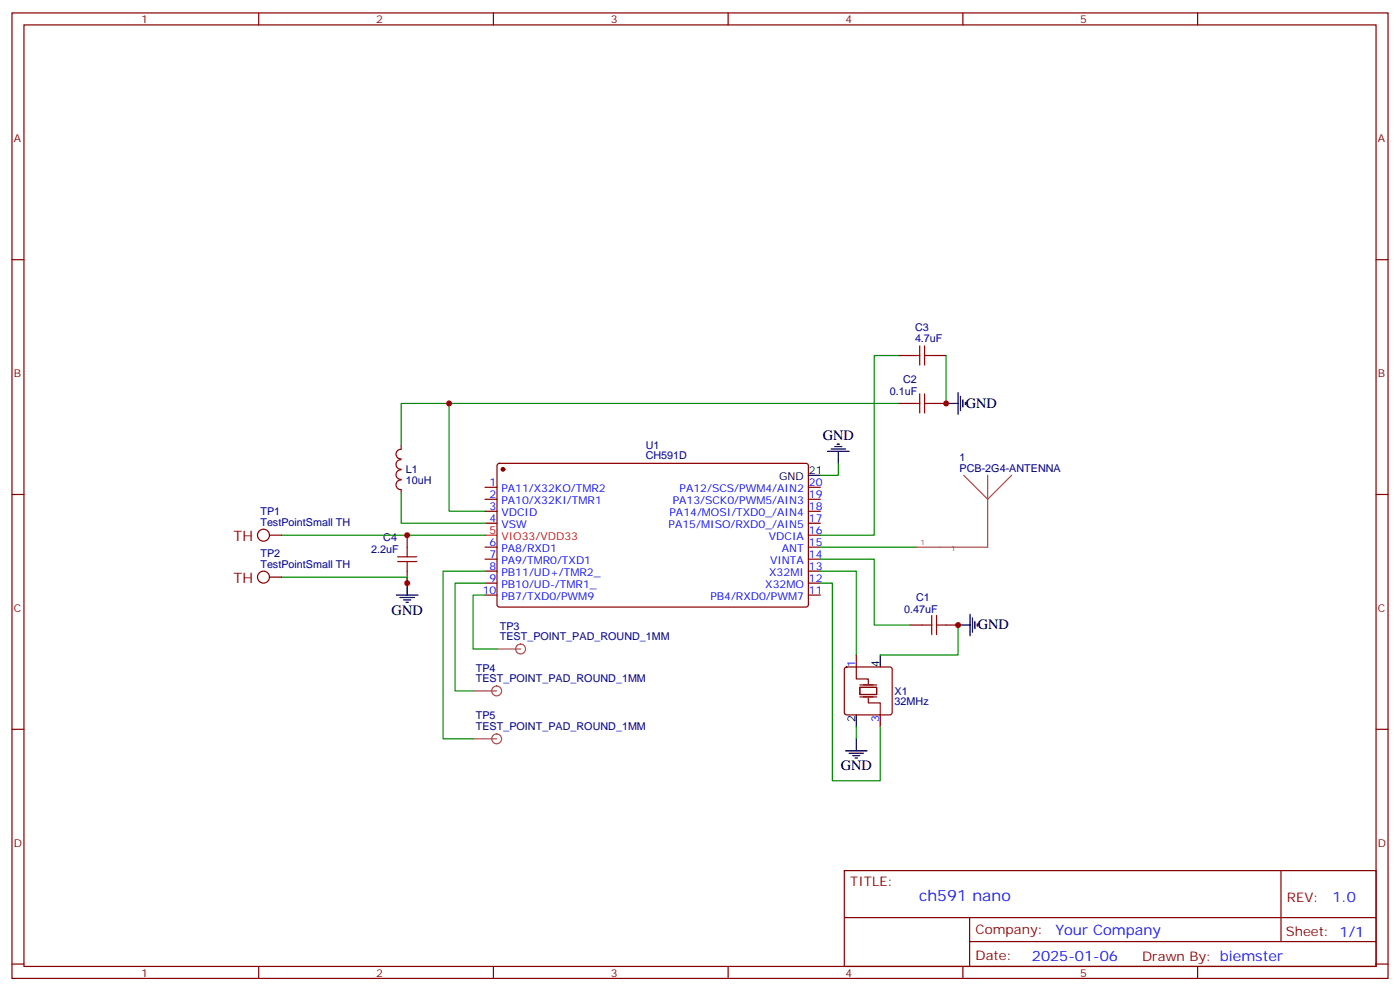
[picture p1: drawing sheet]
<svg xmlns="http://www.w3.org/2000/svg" width="412mm" height="292mm" viewBox="0 0 412 292" stroke-linecap="round" stroke-linejoin="round" font-family="sans-serif">
<g fill="none" stroke="#870000" stroke-width=".35">
<path d="M3.5 3.8h405.4v284.3h-405.4zM7.1 7.3h398.2v277.3h-398.2zM76.2 3.8v3.5M145.3 3.8v3.5M214.5 3.8v3.5M283.6 3.8v3.5M352.8 3.8v3.5M3.5 76.5h3.6M405.3 76.5h3.6M264.6 118.8h3.5M264.6 104.7h3.5M275.2 118.8h3.5"/>
<path d="M275.2 104.7h3.5M118.2 138.4a1.41 1.41 0 0 0-1.6 1.4 1.41 1.41 0 0 0 1.6 1.4M118.2 135.4a1.41 1.41 0 0 0-1.6 1.4 1.41 1.41 0 0 0 1.6 1.4M118.2 132.3a1.41 1.41 0 0 0-1.5 1.4 1.41 1.41 0 0 0 1.5 1.4M118.2 131.2v1M146.6 136.7l.5-.2h90.6l.4 .7v41.2l-.7 .4-90.6-.1-.4-.6v-40.9zM3.5 145.6h3.6M79.4 157.6h3.5M118.2 141.4a1.41 1.41 0 0 0-1.5 1.4 1.41 1.41 0 0 0 1.5 1.4M118.2 144.2v1.1M119.9 157.6v3.5M142.9 143.5h3.5"/>
<path d="M142.9 147h3.5M142.9 150.6h3.5M142.9 154.1h3.5M238.1 143.5h3.6M238.1 147h3.6M238.1 150.6h3.6M238.1 154.1h3.6M238.1 157.6h3.6M405.3 145.6h3.6M79.4 170h3.5M119.9 168.2v3.5M142.9 161.1h3.5"/>
<path d="M142.9 164.7h3.5M142.9 168.2h3.5M142.9 171.7h3.5M142.9 175.3h3.5M238.1 161.1h3.6M238.1 164.7h3.6M238.1 168.2h3.6M238.1 171.7h3.6M238.1 175.3h3.6M248.9 196.6l.5-.2h12.7l.5 .2 .2 .5v12.7l-.2 .5-.5 .2h-12.7l-.5-.2-.2-.5v-12.7zM252.2 192.9v3.5M268.1 184.1h3.5"/>
<path d="M278.7 184.1h3.5M3.5 214.8h3.6M259.3 210.5v3.6M405.3 214.8h3.6M248.7 256.4h156.6v28.2h-156.6zM377.3 256.4v20.9M248.7 270.2h156.5M285.6 277.3h119.6M285.6 270.2v14.2M3.5 283.9h3.6M76.2 284.6v3.5M145.3 284.6v3.5"/>
<path d="M214.5 284.6v3.5M283.6 284.6v3.5M352.8 284.6v3.5M405.3 283.9h3.6"/>
<circle cx="77.6" cy="157.6" r="1.76"/>
<circle cx="77.6" cy="170" r="1.76"/>
</g>
<circle cx="148.2" cy="138.2" r=".53" fill="#870000" stroke="#870000" stroke-width=".35"/>
<path d="M142.9 157.6h3.5" fill="none" stroke="#f00" stroke-width=".35"/>
<g fill="none" stroke="#000" stroke-width=".35">
<path d="M278.7 118.8h3.5M282.2 115.6v6.4M282.9 116.7v4.2M283.6 117.8v2.1M284.3 118.5v.7M238.1 140h3.6M243.8 132.9h6.3M244.8 132.2h4.3M245.9 131.5h2.1M246.6 130.8h.7M246.9 132.9v3.6M116.8 175.3h6.3"/>
<path d="M117.8 176h4.3M118.9 176.7h2.1M119.6 177.4h.7M119.9 171.7v3.6M259.3 192.9v3.5M282.2 184.1h3.6M285.8 180.9v6.4M286.5 182v4.2M287.2 183v2.1M287.9 183.7v.7M252.2 210.5v3.6M252.2 217.6v3.5"/>
<path d="M249.1 221.1h6.3M250.1 221.8h4.3M251.2 222.5h2.1M251.9 223.2h.7"/>
</g>
<g fill="none" stroke="#a64a4a" stroke-width=".35">
<path d="M283.9 140l7 7 7.1-7M290.9 140v21.1h-21M146.4 191.1h6.9M139.3 203.5h7M139.3 217.6h7"/>
<circle cx="153.4" cy="191.1" r="1.46"/>
<circle cx="146.3" cy="217.6" r="1.46"/>
<circle cx="146.3" cy="203.5" r="1.46"/>
</g>
<g fill="none" stroke="#a10000" stroke-width=".35">
<path d="M268.1 118.8h2.8M268.1 104.7h2.8M270.9 101.9v5.6M270.9 116v5.6M272.3 118.8h2.9M272.3 101.9v5.6M272.3 116v5.6M272.3 104.7h2.9M117.1 164h5.7M117.1 165.4h5.7M119.9 161.1v2.9M119.9 165.4v2.8"/>
<path d="M271.6 184.1h2.9M274.5 181.3v5.6M275.9 184.1h2.8M275.9 181.3v5.6"/>
</g>
<g fill="none" stroke="#008700" stroke-width=".35">
<path d="M132.3 118.8h-14.1v12.4M264.6 118.8h-7.1v38.8h-15.8M264.6 104.7h-7.1v14.1h-125.2v31.8h10.6M278.7 104.7v14.1M246.9 136.5v3.5h-5.2M82.9 157.6h60M118.2 145.3v8.8h24.7M82.9 170h37v1.7M142.9 171.7h-8.8v31.8h5.2M142.9 168.2h-12.4v49.4h8.8M142.9 175.3h-3.6v15.8h7.1M241.7 164.7h15.8v19.4h10.6"/>
<path d="M241.7 168.2h10.5v24.7M241.7 171.7h3.5v58.2h14.1v-15.8M241.7 161.1h28.2M282.2 184.1v8.8h-22.9M252.2 214.1v3.5"/>
</g>
<path d="M252.2 196.4v3.6h3.6v1.4M253.3 202.4h4.9v2.1h-4.9zM253.3 201.7h4.9M253.3 205.2h4.9M255.8 205.6v1.4h3.5v3.5" fill="none" stroke="#870012" stroke-width=".35"/>
<g fill="#c00">
<circle cx="278.7" cy="118.8" r=".88"/>
<circle cx="132.3" cy="118.8" r=".88"/>
<circle cx="282.2" cy="184.1" r=".88"/>
<circle cx="119.9" cy="157.6" r=".88"/>
<circle cx="119.9" cy="171.7" r=".88"/>
</g>
<text font-size="4.6" fill="#00f" x="270.8" y="265.4">ch591 nano</text>
<g font-size="4.2">
<text x="284.5" y="120.1">GND</text>
<text x="242.4" y="129.5">GND</text>
<text x="115.4" y="181.2">GND</text>
<text x="288" y="185.4">GND</text>
<text x="247.6" y="226.8">GND</text>
</g>
<g font-size="4.2" fill="#800">
<text x="68.8" y="159.4">TH</text>
<text x="68.8" y="171.7">TH</text>
</g>
<g font-size="4.2" fill="#00f">
<text x="392.5" y="265.7">1.0</text>
<text x="310.9" y="275.2">Your Company</text>
<text x="304" y="283">2025-01-06</text>
</g>
<g font-size="3.9" fill="#800">
<text x="250.5" y="261">TITLE:</text>
<text x="379.1" y="265.7">REV:</text>
<text x="287.4" y="275.2">Company:</text>
<text x="378.7" y="275.8">Sheet: 1/1</text>
<text x="287.4" y="282.9">Date:</text>
<text x="336.4" y="282.9">Drawn By: biemster</text>
</g>
<g font-size="3.2" fill="#800">
<text x="41.6" y="6.8">1</text>
<text x="110.8" y="6.8">2</text>
<text x="179.9" y="6.8">3</text>
<text x="249.1" y="6.8">4</text>
<text x="318.2" y="6.8">5</text>
<text x="4.1" y="41.9">A</text>
<text x="405.9" y="41.9">A</text>
<text x="4.1" y="111.1">B</text>
<text x="405.9" y="111.1">B</text>
<text x="4.1" y="180.2">C</text>
<text x="405.9" y="180.2">C</text>
<text x="4.1" y="249.3">D</text>
<text x="405.9" y="249.3">D</text>
<text x="41.6" y="287.6">1</text>
<text x="110.8" y="287.6">2</text>
<text x="179.9" y="287.6">3</text>
<text x="249.1" y="287.6">4</text>
<text x="318.2" y="287.6">5</text>
</g>
<g font-size="3.2" fill="#000080">
<text x="269.5" y="100.8">4.7uF</text>
<text x="269.5" y="97.6">C3</text>
<text x="266" y="112.9">C2</text>
<text x="262.1" y="116.4">0.1uF</text>
<text x="190.2" y="135.3">CH591D</text>
<text x="190.2" y="132.1">U1</text>
<text x="282.7" y="135.7">1</text>
<text x="119.6" y="142.5">10uH</text>
<text x="119.6" y="139.3">L1</text>
<text x="282.7" y="138.9">PCB-2G4-ANTENNA</text>
<text x="76.7" y="154.8">TestPointSmall TH</text>
<text x="76.7" y="151.6">TP1</text>
<text x="112.9" y="159.4">C4</text>
<text x="76.7" y="167.1">TestPointSmall TH</text>
<text x="76.7" y="163.9">TP2</text>
<text x="109.4" y="162.9">2.2uF</text>
<text x="269.9" y="177">C1</text>
<text x="147.2" y="185.4">TP3</text>
<text x="266.3" y="180.6">0.47uF</text>
<text x="147.2" y="188.6">TEST_POINT_PAD_ROUND_1MM</text>
<text x="140.2" y="197.8">TP4</text>
<text x="140.2" y="201">TEST_POINT_PAD_ROUND_1MM</text>
<text x="263.5" y="207.8">32MHz</text>
<text x="263.5" y="204.6">X1</text>
<text x="140.2" y="215.1">TEST_POINT_PAD_ROUND_1MM</text>
<text x="140.2" y="211.9">TP5</text>
</g>
<g font-size="3.2" fill="#00f">
<text x="144.2" y="143.2">1</text>
<text x="238.3" y="143.2">20</text>
<text x="144.2" y="146.7">2</text>
<text x="147.7" y="144.9">PA11/X32KO/TMR2</text>
<text x="147.7" y="148.4">PA10/X32KI/TMR1</text>
<text x="198.1" y="148.4">PA13/SCK0/PWM5/AIN3</text>
<text x="200.2" y="144.9">PA12/SCS/PWM4/AIN2</text>
<text x="238.3" y="146.7">19</text>
<text x="144.2" y="150.2">3</text>
<text x="144.2" y="153.7">4</text>
<text x="147.7" y="152">VDCID</text>
<text x="147.7" y="155.5">VSW</text>
<text x="197" y="155.5">PA15/MISO/RXD0_/AIN5</text>
<text x="197.2" y="152">PA14/MOSI/TXD0_/AIN4</text>
<text x="238.3" y="153.7">17</text>
<text x="238.3" y="150.2">18</text>
<text x="144.2" y="160.8">6</text>
<text x="226.5" y="159">VDCIA</text>
<text x="238.3" y="160.8">15</text>
<text x="238.3" y="157.3">16</text>
<text x="144.2" y="164.3">7</text>
<text x="144.2" y="167.9">8</text>
<text x="147.7" y="162.6">PA8/RXD1</text>
<text x="147.7" y="166.1">PA9/TMR0/TXD1</text>
<text x="226.8" y="166.1">VINTA</text>
<text x="230.3" y="162.6">ANT</text>
<text x="238.3" y="167.9">13</text>
<text x="238.3" y="164.3">14</text>
<text x="144.2" y="171.4">9</text>
<text x="147.7" y="169.6">PB11/UD+/TMR2_</text>
<text x="147.7" y="173.1">PB10/UD-/TMR1_</text>
<text x="225.4" y="173.1">X32MO</text>
<text x="226.6" y="169.6">X32MI</text>
<text x="238.3" y="171.4">12</text>
<text x="142.2" y="174.9">10</text>
<text x="147.7" y="176.7">PB7/TXD0/PWM9</text>
<text x="209.2" y="176.7">PB4/RXD0/PWM7</text>
<text x="238.3" y="174.9">11</text>
<text x="251.9" y="196.4" transform="rotate(-90 251.9 196.4)">1</text>
<text x="258.9" y="212.6" transform="rotate(-90 258.9 212.6)">3</text>
</g>
<g font-size="3.2">
<text x="229.5" y="141.4">GND</text>
<text x="238.3" y="139.6">21</text>
<text x="258.9" y="196.4" transform="rotate(-90 258.9 196.4)">4</text>
<text x="251.9" y="212.6" transform="rotate(-90 251.9 212.6)">2</text>
</g>
<g font-size="3.2" fill="#f00">
<text x="144.2" y="157.3">5</text>
<text x="147.7" y="159">VIO33/VDD33</text>
</g>
<g font-size="2.1" fill="#a54b4b">
<text x="271.2" y="160.5">1</text>
<text x="280.2" y="162.2">1</text>
</g>
</svg>
